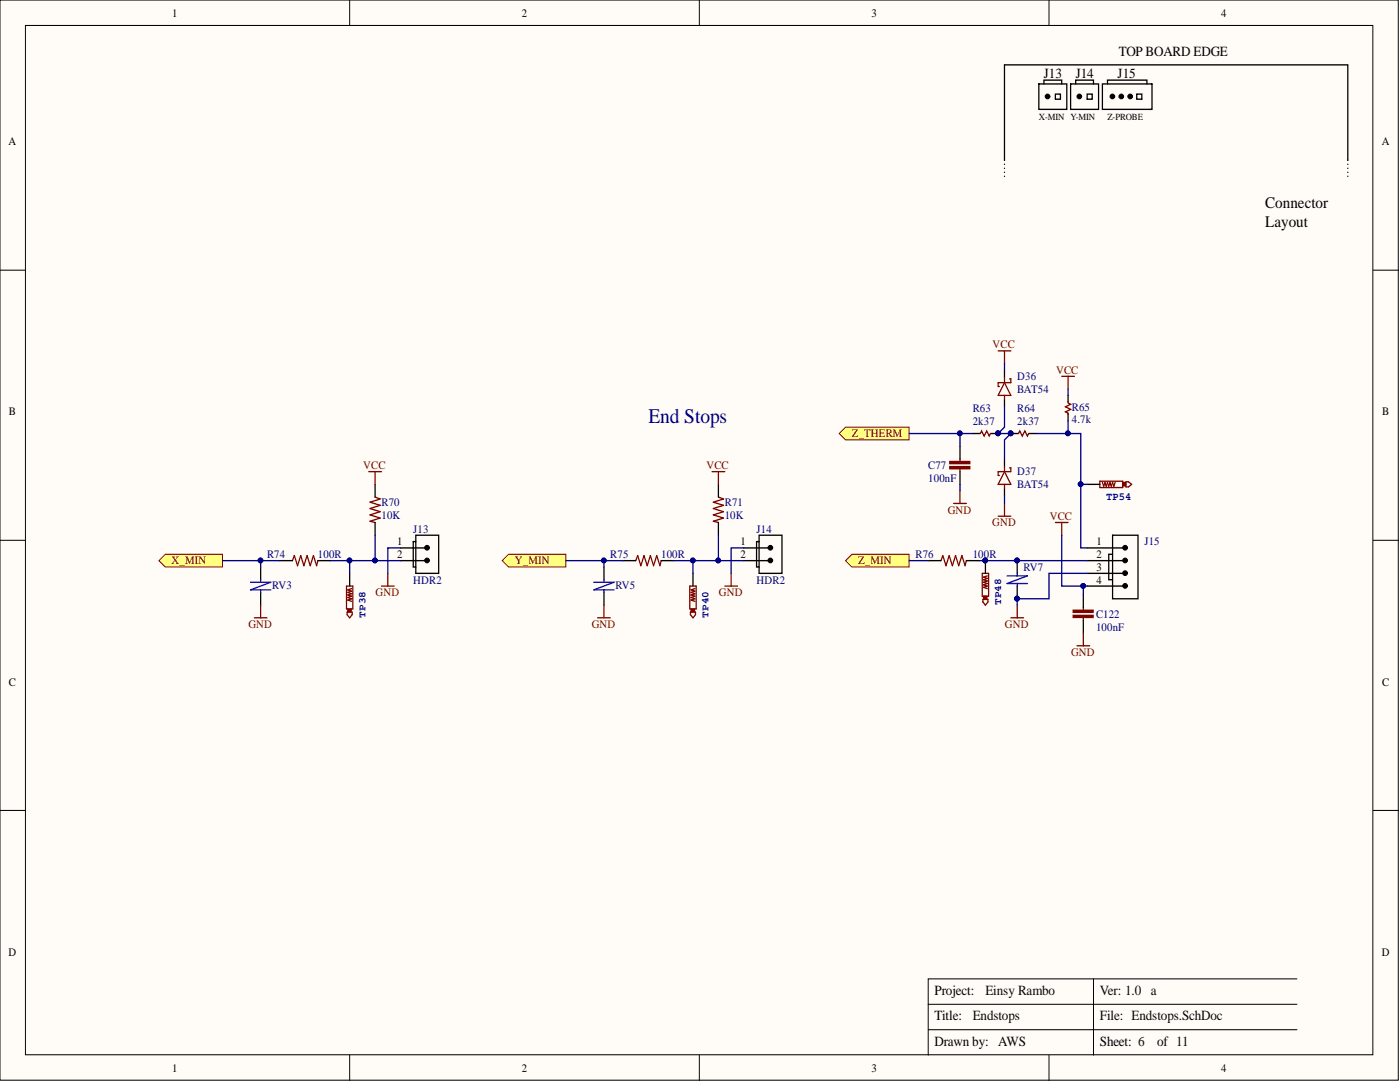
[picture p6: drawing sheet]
<svg xmlns="http://www.w3.org/2000/svg" width="279mm" height="216mm" viewBox="0 0 279 216" stroke-linecap="round" stroke-linejoin="round" font-family="sans-serif">
<g fill="#fffcf8" stroke="#000" stroke-width=".2">
<path d="M0 0h279.1v215.5h-279.1z"/>
<path d="M5.1 5.1h268.9v205.4h-268.9z"/>
</g>
<g fill="none" stroke="#000" stroke-width=".2">
<path d="M69.8 0v5.1M139.6 0v5.1M209.3 0v5.1M0 53.9h5.1M274.1 53.9h5M0 107.8h5.1M274.1 107.8h5M0 161.7h5.1M274.1 161.7h5M218.2 195.3v15.2M258.8 195.3h-73.6v15.2M69.8 210.5v5.1"/>
<path d="M139.6 210.5v5.1M185.2 200.4h73.6M185.2 205.5h73.6M209.3 210.5v5.1"/>
</g>
<g fill="none" stroke="#800000" stroke-width=".26">
<path d="M69.1 116.9h1.3v4.6h-1.3zM70.2 117.5l-.8 .2 .8 .3-.8 .2 .8 .3-.8 .2 .8 .3-.8 .2 .8 .3-.8 .2 .8 .3M76.1 116.9h2.6M77.4 114.4v2.5M137.7 116.9h1.2v4.6h-1.2zM138.7 117.5l-.8 .2 .8 .3-.8 .2 .8 .3-.8 .2 .8 .3-.8 .2 .8 .3-.8 .2 .8 .3M144.6 116.9h2.6M145.9 114.4v2.5M196 114.4h1.3v4.6h-1.3zM196.2 119.6h1v.5l-.5 .6-.5-.6zM197 114.9l-.7 .3 .7 .2-.7 .3 .7 .2-.7 .3 .7 .2-.7 .3 .7 .2-.7 .3 .7 .3M210.6 104.3h2.6"/>
<path d="M211.9 104.3v2.5M69.3 122.1h1v.6l-.5 .6-.5-.6zM137.8 122.1h1v.6l-.5 .6-.5-.6zM201.7 123.3h2.6M203 120.7v2.6"/>
</g>
<g fill="#800000" stroke="#800000" stroke-width=".26">
<path d="M69.4 121.5h.7v.6h-.7z"/>
<path d="M137.9 121.5h.7v.6h-.7z"/>
<path d="M196.3 119h.7v.5h-.7z"/>
</g>
<path d="M52 113.1v2.6M52 118.2v2.5M69.8 114.4v2.5M120.5 113.1v2.6M120.5 118.2v2.5M138.3 114.4v2.5M196.7 111.9v2.5M203 111.9v2.5M203 116.9v2.6" fill="none" stroke="#000" stroke-width=".26"/>
<g fill="#000080" stroke="#000080" stroke-width=".2">
<circle cx="196.6" cy="111.8" r=".47"/>
<circle cx="203" cy="119.4" r=".47"/>
<circle cx="203" cy="111.8" r=".47"/>
</g>
<path d="M50 116.2h4.1l-4.1 1.5h4.1M52 115.7v.5M52 117.7v.5M118.5 116.2h4.1l-4.1 1.5h4.1M120.5 115.7v.5M120.5 117.7v.5M201 114.9h4l-4 1.5h4M203 114.4v.5M203 116.4v.5" fill="none" stroke="#00f" stroke-width=".26"/>
<g fill="#ffff80" stroke="#800000" stroke-width=".2">
<path d="M31.7 111.9l1.3-1.3h11.4v2.5h-11.4z" fill-rule="evenodd"/>
<path d="M100.2 111.9l1.3-1.3h11.4v2.5h-11.4z" fill-rule="evenodd"/>
<path d="M168.7 111.9l1.3-1.3h11.4v2.5h-11.4z" fill-rule="evenodd"/>
</g>
<path d="M211.9 75.1h2.5M213.2 75.1v2.5M191.6 91.6v.5M191.6 93.6v.5M191.6 97.9v2.6M219.5 96h4.6v1.3h-4.6zM220 96.3l.3 .7 .2-.7 .3 .7 .2-.7 .3 .7 .2-.7 .3 .7 .2-.7 .3 .7 .2-.7M224.7 96.1h.5l.6 .6-.6 .5h-.5zM58.4 111.9l.3-1 .7 2 .6-2 .6 2 .7-2 .6 2 .7-2 .6 2 .2-1M126.9 111.9l.4-1 .6 2 .6-2 .7 2 .6-2 .6 2 .7-2 .6 2 .3-1M187.8 111.9l.4-1 .6 2 .6-2 .7 2 .6-2 .6 2 .7-2 .6 2 .3-1M190.3 100.5h2.6" fill="none" stroke="#800000" stroke-width=".26"/>
<g fill="none" stroke="#000" stroke-width=".26">
<path d="M191.6 89v2.6M191.6 94.1v2.6M217 96.7h2.5M55.8 111.9h2.6M63.4 111.9h2.6M79.9 111.9h5.4M79.9 109.3h5.4M82.5 108.1h.5v5h-.5zM83 108.1v-1.3h4.5v7.6h-4.5v-1.3M124.3 111.9h2.6M132 111.9h2.5M148.4 111.9h5.4"/>
<path d="M148.4 109.3h5.4M151 108.1h.5v5h-.5zM151.5 108.1v-1.3h4.6v7.6h-4.6v-1.3M185.2 111.9h2.6M192.9 111.9h2.5M217 111.9h7.6M217 109.3h7.6M217 114.4h7.6M217 116.9h7.6M222 106.8h5.1v12.7h-5.1zM222 110.6h-.7v5.1h.7"/>
</g>
<g fill="#000" stroke="#000" stroke-width=".2">
<circle cx="85.2" cy="111.8" r=".47"/>
<circle cx="85.2" cy="109.3" r=".47"/>
<circle cx="153.7" cy="111.8" r=".47"/>
<circle cx="153.7" cy="109.3" r=".47"/>
<circle cx="224.5" cy="111.8" r=".47"/>
<circle cx="224.5" cy="109.3" r=".47"/>
<circle cx="224.5" cy="114.4" r=".47"/>
<circle cx="224.5" cy="116.9" r=".47"/>
</g>
<g fill="#800000" stroke="#800000" stroke-width=".26">
<path d="M189.6 93.1h3.9v.4h-3.9z"/>
<path d="M189.6 92.1h3.9v.4h-3.9z"/>
<path d="M224.1 96.3h.5v.7h-.5z"/>
</g>
<path d="M167.5 86.5l1.2-1.3h12.7v2.6h-12.7z" fill-rule="evenodd" fill="#ffff80" stroke="#800000" stroke-width=".2"/>
<g fill="none" stroke="#800000" stroke-width=".26">
<path d="M199.2 70h2.5M200.5 70v2.6M200.5 75.3v1.1M200.5 78.9v.8M200.5 76.4l1.2 2.5h-2.5zM201.5 75.6h.2v.8h-2.5v.7h.3M73.6 94.1h2.5M74.9 99.2l1 .4-2.1 .6 2.1 .6-2.1 .7 2.1 .6-2.1 .6 2.1 .7-2.1 .6 1.1 .3M74.9 94.1v2.6M142.1 94.1h2.5M143.4 99.2l1 .4-2 .6 2 .6-2 .7 2 .6-2 .6 2 .7-2 .6 1 .3M143.4 94.1v2.6"/>
<path d="M195.4 86.5h.2l.3-.5 .5 1 .5-1 .5 1 .3-.5h.2M200.5 93.1v1M200.5 96.7v.7M200.5 94.1l1.2 2.6h-2.5zM201.5 93.4h.2v.7h-2.5v.8h.3M203 86.5h.3l.2-.5 .5 1 .5-1 .5 1 .3-.5h.2M213.2 80.2v.2l.5 .3-1.1 .5 1.1 .5-1.1 .5 .6 .2v.3M199.2 103h2.5M200.5 100.5v2.5M50.8 123.3h2.5M52 120.7v2.6M119.3 123.3h2.5"/>
<path d="M120.5 120.7v2.6M214.9 128.9h2.6M216.2 121.3v.5M216.2 123.3v.5M216.2 126.3v2.6"/>
</g>
<g fill="none" stroke="#000" stroke-width=".26">
<path d="M207.3 16.7h5.6v5.1h-5.6zM208.3 16.7v-.7h3.6v.7M210.6 18.8h1v1h-1zM213.7 16.7h5.5v5.1h-5.5zM214.7 16.7v-.7h3.5v.7M217 18.8h1v1h-1zM220 16.7h9.9v5.1h-9.9zM221 16.7v-.7h7.9v.7M226.9 18.8h1v1h-1zM200.5 32v-19.1h68.5v19.1M200.5 73.8v1.5M200.5 79.7v1.5"/>
<path d="M213.2 78.9v1.3M74.9 96.7v2.5M143.4 96.7v2.5M194.1 86.5h1.3M197.9 86.5h1.3M200.5 91.6v1.5M200.5 97.4v1.5M201.7 86.5h1.3M205.5 86.5h1.3M213.2 82.7v1.3M74.9 104.3v2.5M143.4 104.3v2.5"/>
<path d="M216.2 118.7v2.6M216.2 123.8v2.5"/>
</g>
<g fill="#000080" stroke="#000080" stroke-width=".2">
<circle cx="199.2" cy="86.5" r=".47"/>
<circle cx="201.7" cy="86.5" r=".47"/>
<circle cx="216.2" cy="116.9" r=".47"/>
<circle cx="203" cy="119.4" r=".47"/>
<circle cx="69.7" cy="111.8" r=".47"/>
<circle cx="74.8" cy="111.8" r=".47"/>
<circle cx="52" cy="111.8" r=".47"/>
<circle cx="196.6" cy="111.8" r=".47"/>
<circle cx="203" cy="111.8" r=".47"/>
<circle cx="120.5" cy="111.8" r=".47"/>
<circle cx="138.3" cy="111.8" r=".47"/>
<circle cx="143.3" cy="111.8" r=".47"/>
<circle cx="191.5" cy="86.5" r=".47"/>
<circle cx="213.1" cy="86.5" r=".47"/>
<circle cx="215.7" cy="96.6" r=".47"/>
</g>
<g fill="none" stroke="#000080" stroke-width=".26">
<path d="M200.5 72.6v1.2M213.2 77.6v1.3M181.4 86.5h12.7M191.6 86.5v2.5M191.6 96.7v1.2M200.5 81.2v4l-1.3 1.3h2.5l-1.2 1.3v3.8M200.5 98.9v1.6M206.8 86.5h8.9v22.8h1.3M213.2 84v2.5M215.7 96.7h1.3M44.4 111.9h11.4M52 111.9v1.2"/>
<path d="M66 111.9h13.9M69.8 111.9v2.5M74.9 106.8v5.1M79.9 109.3h-2.5v5.1M112.9 111.9h11.4M120.5 111.9v1.2M134.5 111.9h13.9M138.3 111.9v2.5M143.4 106.8v5.1M148.4 109.3h-2.5v5.1M181.4 111.9h3.8M195.4 111.9h21.6"/>
<path d="M211.9 106.8v10.1h5.1M216.2 116.9v1.8M217 114.4h-7.7v5.1h-6.3v1.2"/>
</g>
<path d="M200.5 32v3.8M269 32v3.8" fill="none" stroke="#000" stroke-width=".26" stroke-dasharray="0 .7"/>
<g fill="#000" stroke="#000" stroke-width=".2">
<circle cx="209.1" cy="19.2" r=".47"/>
<circle cx="215.4" cy="19.2" r=".47"/>
<circle cx="222" cy="19.2" r=".47"/>
<circle cx="223.8" cy="19.2" r=".47"/>
<circle cx="225.6" cy="19.2" r=".47"/>
</g>
<g fill="#800000" stroke="#800000" stroke-width=".26">
<path d="M214.2 121.8h4v.4h-4z"/>
<path d="M214.2 122.8h4v.4h-4z"/>
</g>
<text font-size="4.1" fill="#000080" x="129.4" y="84.3">End Stops</text>
<g font-size="3.2">
<text x="252.5" y="41.4">Connector</text>
<text x="252.5" y="45.2">Layout</text>
</g>
<g font-size="2.8">
<text x="223.3" y="11.1">TOP BOARD EDGE</text>
<text x="208.3" y="15.6">J13</text>
<text x="214.7" y="15.6">J14</text>
<text x="223.1" y="15.6">J15</text>
<text x="186.5" y="203.6">Title:</text>
<text x="186.5" y="198.5">Project:</text>
<text x="186.5" y="208.7">Drawn by: AWS</text>
<text x="219.5" y="208.7">Sheet: 6</text>
<text x="230.9" y="208.7">of 11</text>
</g>
<g font-size="2.8" fill="#080d02">
<text x="194.1" y="203.6">Endstops</text>
<text x="196.7" y="198.5">Einsy Rambo</text>
<text x="219.5" y="203.6">File: Endstops.SchDoc</text>
<text x="219.5" y="198.5">Ver: 1.0 a</text>
</g>
<g font-size="2.3">
<text x="34.3" y="3.3">1</text>
<text x="104.1" y="3.3">2</text>
<text x="173.9" y="3.3">3</text>
<text x="243.7" y="3.3">4</text>
<text x="1.7" y="29">A</text>
<text x="275.7" y="29">A</text>
<text x="1.8" y="82.9">B</text>
<text x="275.8" y="82.9">B</text>
<text x="79.3" y="108.8">1</text>
<text x="79.3" y="111.4">2</text>
<text x="147.8" y="108.8">1</text>
<text x="147.8" y="111.4">2</text>
<text x="218.8" y="108.8">1</text>
<text x="218.8" y="111.4">2</text>
<text x="218.8" y="113.9">3</text>
<text x="218.8" y="116.4">4</text>
<text x="1.8" y="136.8">C</text>
<text x="275.8" y="136.8">C</text>
<text x="1.7" y="190.7">D</text>
<text x="275.7" y="190.7">D</text>
<text x="34.3" y="213.8">1</text>
<text x="104.1" y="213.8">2</text>
<text x="173.9" y="213.8">3</text>
<text x="243.7" y="213.8">4</text>
</g>
<g font-size="2.3" fill="#800000">
<text x="198.1" y="69.5">VCC</text>
<text x="210.8" y="74.6">VCC</text>
<text x="170" y="87.3">Z_THERM</text>
<text x="72.5" y="93.6">VCC</text>
<text x="141" y="93.6">VCC</text>
<text x="189.1" y="102.5">GND</text>
<text x="198" y="105">GND</text>
<text x="209.5" y="103.8">VCC</text>
<text x="34.3" y="112.6">X_MIN</text>
<text x="102.8" y="112.6">Y_MIN</text>
<text x="171.3" y="112.6">Z_MIN</text>
<text x="74.9" y="119">GND</text>
<text x="143.5" y="119">GND</text>
<text x="49.6" y="125.3">GND</text>
<text x="118.1" y="125.3">GND</text>
<text x="200.6" y="125.3">GND</text>
<text x="213.7" y="130.9">GND</text>
</g>
<g font-size="2.3" fill="#000080">
<text x="203" y="75.9">D36</text>
<text x="194.1" y="82.2">R63</text>
<text x="203" y="82.2">R64</text>
<text x="203" y="78.4">BAT54</text>
<text x="213.9" y="81.9">R65</text>
<text x="194.1" y="84.7">2k37</text>
<text x="203" y="84.7">2k37</text>
<text x="213.9" y="84.5">4.7k</text>
<text x="185.2" y="93.6">C77</text>
<text x="203" y="94.9">D37</text>
<text x="76.1" y="101">R70</text>
<text x="144.6" y="101">R71</text>
<text x="185.2" y="96.1">100nF</text>
<text x="203" y="97.4">BAT54</text>
<text x="76.1" y="103.5">10K</text>
<text x="82.5" y="106.3">J13</text>
<text x="144.6" y="103.5">10K</text>
<text x="151" y="106.3">J14</text>
<text x="53.3" y="111.4">R74</text>
<text x="63.4" y="111.4">100R</text>
<text x="121.8" y="111.4">R75</text>
<text x="132" y="111.4">100R</text>
<text x="182.7" y="111.4">R76</text>
<text x="194.1" y="111.4">100R</text>
<text x="204.3" y="113.9">RV7</text>
<text x="228.4" y="108.8">J15</text>
<text x="54.3" y="117.5">RV3</text>
<text x="82.5" y="116.4">HDR2</text>
<text x="122.8" y="117.5">RV5</text>
<text x="151" y="116.4">HDR2</text>
<text x="218.7" y="123.3">C122</text>
<text x="218.7" y="125.8">100nF</text>
</g>
<text font-size="2.2" fill="#000080" x="220.8" y="99.8">TP54</text>
<g font-size="2.1" fill="#000080">
<text x="72.9" y="123.3" transform="rotate(-90 72.9 123.3)">TP38</text>
<text x="141.4" y="123.3" transform="rotate(-90 141.4 123.3)">TP40</text>
<text x="199.8" y="120.7" transform="rotate(-90 199.8 120.7)">TP48</text>
</g>
<g font-size="1.9">
<text x="207.3" y="23.9">X-MIN Y-MIN</text>
<text x="221" y="23.9">Z-PROBE</text>
</g>
</svg>
